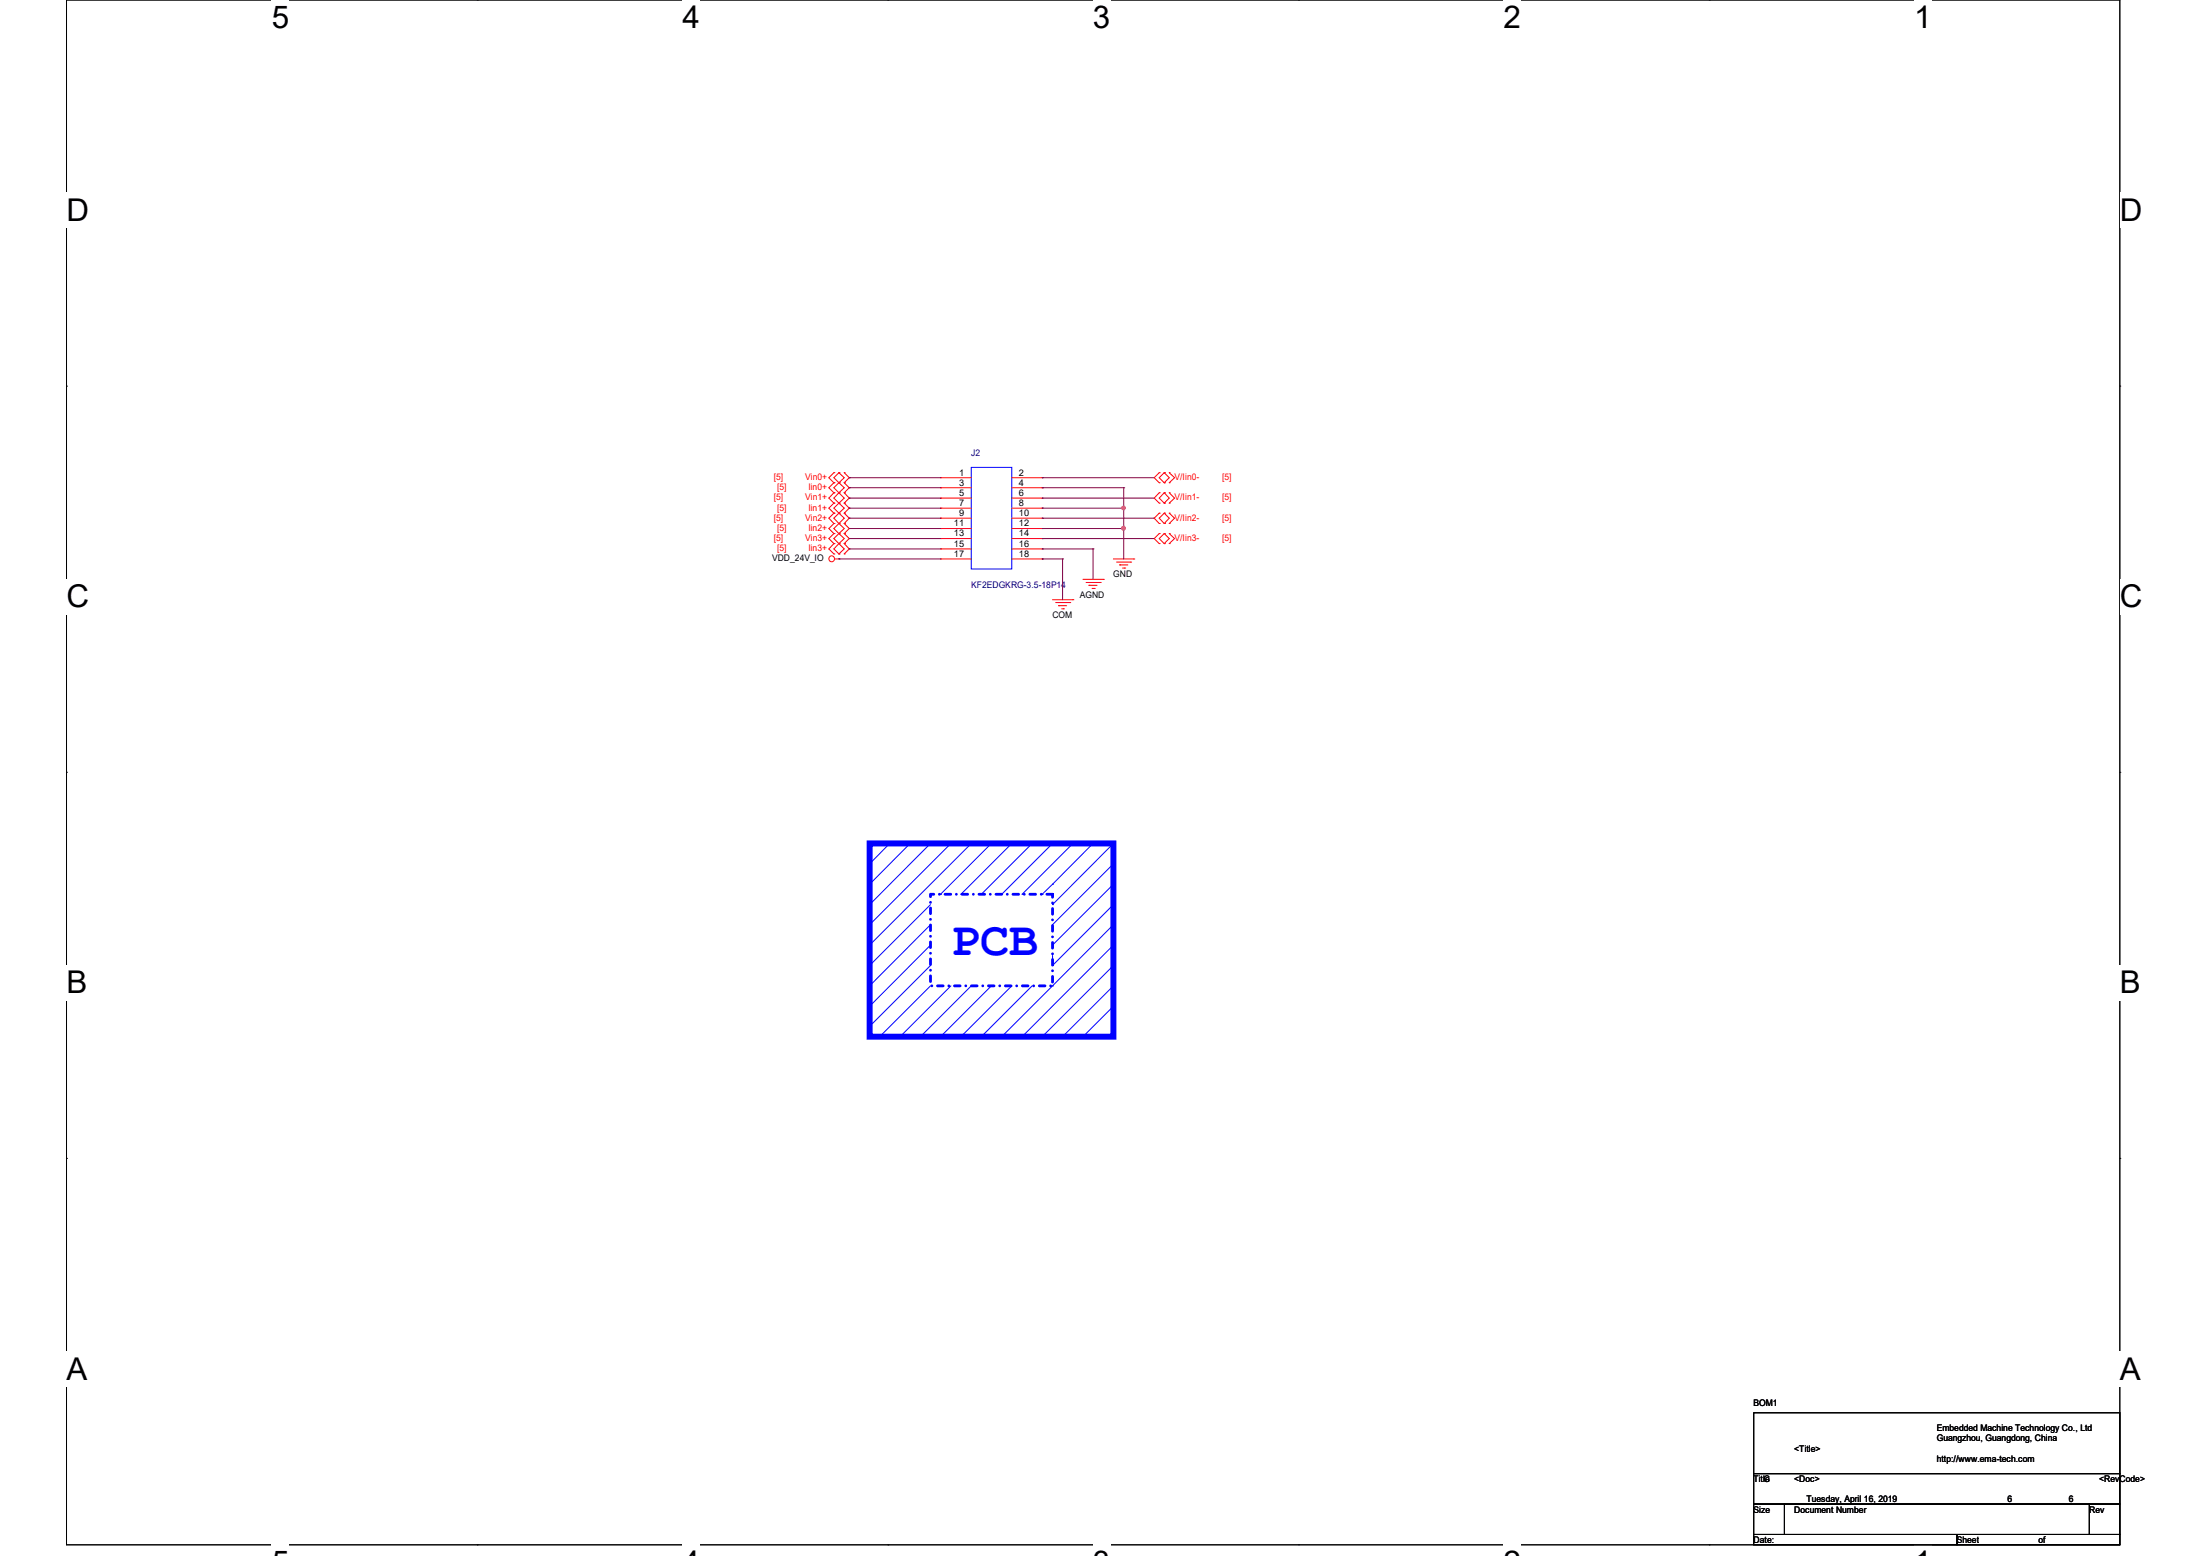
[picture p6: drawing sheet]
<svg xmlns="http://www.w3.org/2000/svg" width="297mm" height="210mm" viewBox="0 0 297 210" stroke-linecap="round" stroke-linejoin="round" font-family="sans-serif">
<path d="M9 0h277v208.5h-277z" fill="none" stroke="#000" stroke-width=".13"/>
<g fill="#fff">
<path d="M36.7 0h2.3v4.7h-2.3z"/>
<path d="M36.7 208.5h2.3v1.5h-2.3z"/>
</g>
<path d="M64.4 0h.1M64.4 208.5h.1" fill="none" stroke="#000" stroke-width=".13"/>
<g fill="#fff">
<path d="M92.1 0h2.3v4.7h-2.3z"/>
<path d="M92.1 208.5h2.3v1.5h-2.3z"/>
</g>
<path d="M119.8 0h.1M119.8 208.5h.1" fill="none" stroke="#000" stroke-width=".13"/>
<g fill="#fff">
<path d="M147.5 0h2.4v4.7h-2.4z"/>
<path d="M147.5 208.5h2.4v1.5h-2.4z"/>
</g>
<path d="M175.2 0h.1M175.2 208.5h.1" fill="none" stroke="#000" stroke-width=".13"/>
<g fill="#fff">
<path d="M202.9 0h2.4v4.7h-2.4z"/>
<path d="M202.9 208.5h2.4v1.5h-2.4z"/>
</g>
<path d="M230.6 0h.1M230.6 208.5h.1" fill="none" stroke="#000" stroke-width=".13"/>
<g fill="#fff">
<path d="M258.3 0h2.4v4.7h-2.4z"/>
<path d="M258.3 208.5h2.4v1.5h-2.4z"/>
<path d="M9 26h3v4.8h-3z"/>
<path d="M286 26h3.1v4.8h-3.1z"/>
<path d="M9 78.1h3v4.8h-3z"/>
<path d="M286 78.1h3.1v4.8h-3.1z"/>
</g>
<path d="M9 52.1h.1M286 52.1h.1" fill="none" stroke="#000" stroke-width=".13"/>
<g fill="#fff">
<path d="M9 130.3h2.8v4.7h-2.8z"/>
<path d="M286 130.3h2.9v4.7h-2.9z"/>
</g>
<path d="M9 104.2h.1M286 104.2h.1" fill="none" stroke="#000" stroke-width=".13"/>
<g fill="#fff">
<path d="M8.9 182.4h2.9v4.7h-2.9z"/>
<path d="M286 182.4h2.9v4.7h-2.9z"/>
</g>
<path d="M9 156.3h.1M286 156.3h.1M236.6 190.7h49.4v8.2h-49.4zM236.6 198.9h49.4v4.1h-49.4zM236.6 203h4.2v4.1h-4.2zM236.6 207.1h27.5v1.4h-27.5zM240.8 203h41.1v4.1h-41.1zM264.1 207.1h21.9v1.4h-21.9zM281.9 203h4.1v4.1h-4.1z" fill="none" stroke="#000" stroke-width=".13"/>
<g fill="none" stroke="#f00" stroke-width=".13">
<path d="M112.5 65.2h.1M112.5 66.5h.1M112.5 63.8h.1M112.5 67.9h.1M112.5 69.3h.1M112.5 70.7h.1M112.5 72h.1M112.5 73.4h.1M112.5 74.8h.1M112.5 67.9l-.7 .7 .7 .7M112.5 65.2l-.7 .6 .7 .7M112.5 63.8l-.7 .7 .7 .7"/>
<path d="M112.5 70.7l-.7 .6 .7 .7M112.5 66.5l-.7 .7 .7 .7M112.5 69.3l-.7 .6 .7 .8M112.5 73.4l-.7 .7 .7 .7M112.5 72l-.7 .7 .7 .7M112.6 75.4h.6M113.2 75.4h.1M113.2 66.5h.1M113.2 65.2h.1M113.2 63.8h.1M113.2 69.3h.1M113.2 67.9h.1"/>
<path d="M113.2 72h.1M113.2 70.7h.1M113.2 74.8h.1M113.2 73.4h.1M113.2 65.2l.7 .6-.7 .7M113.2 65.2l-.7 .6 1.4 1.4-.7 .7M113.2 63.8l.7 .7-.7 .7M113.2 63.8l-.7 .7 .7 .7M113.2 67.9l.7 .7-.7 .7M113.2 67.9l-.7 .7 .7 .7M113.2 66.5l-.7 .7 .7 .7M113.2 70.7l.7 .6-.7 .7"/>
<path d="M113.2 69.3l.7 .6-1.4 1.4 .7 .7M113.2 69.3l-.7 .6 .7 .8M113.2 72l-.7 .7 1.4 1.4-.7 .7M113.2 73.4l-.7 .7 .7 .7M113.2 72l.7 .7-.7 .7M113.9 65.2h.1M113.9 66.5h.1M113.9 63.8h.1M113.9 67.9h.1M113.9 69.3h.1M113.9 70.7h.1M113.9 72h.1"/>
<path d="M113.9 73.4h.1M113.9 74.8h.1M113.9 65.2l.7 .6-.7 .7M113.9 67.9l.7 .7-.7 .7M113.9 63.8l.7 .7-.7 .7M113.9 66.5l.7 .7-.7 .7M113.9 70.7l.7 .6-.7 .7M113.9 69.3l.7 .6-.7 .8M113.9 73.4l.7 .7-.7 .7M113.9 72l.7 .7-.7 .7M126.9 64.5h.1M126.9 65.8h.1"/>
<path d="M126.9 67.2h.1M126.9 68.6h.1M126.9 69.9h.1M126.9 71.3h.1M126.9 72.7h.1M126.9 74.1h.1M126.9 75.4h.1M126.9 75.4h4.2M126.9 64.5h4.2M126.9 65.8h4.2M126.9 67.2h4.2M126.9 68.6h4.2"/>
<path d="M126.9 69.9h4.2M126.9 71.3h4.2M126.9 72.7h4.2M126.9 74.1h4.2M136.5 75.4h4.1M136.5 64.5h4.1M136.5 65.8h4.1M136.5 67.2h4.1M136.5 68.6h4.1M136.5 69.9h4.1M136.5 71.3h4.1M136.5 72.7h4.1"/>
<path d="M136.5 74.1h4.1M140.6 64.5h.1M140.6 65.8h.1M140.6 67.2h.1M140.6 68.6h.1M140.6 69.9h.1M140.6 71.3h.1M140.6 72.7h.1M140.6 74.1h.1M140.6 75.4h.1M146.1 78.2h2.8M146.6 78.6h1.9"/>
<path d="M146.9 79h.1M146.9 79h1.1M147.4 79.4h.3M147.7 79.4h.1M148.5 78.6h.1M148.9 78.2h.1M150.2 75.4h2.8M150.7 75.9h1.9M151.1 76.2h.1M151.1 76.2h1.1M151.5 76.7h.3M151.8 76.7h.1"/>
<path d="M152.6 75.9h.1M153 75.4h.1M156.4 63.8h.1M156.4 65.2h.1M156.4 66.5h.1M156.4 67.9h.1M156.4 69.3h.1M156.4 70.7h.1M156.4 72h.1M156.4 73.4h.1M156.4 63.8l-.7 .7 .7 .7M156.4 66.5l-.7 .7 .7 .7"/>
<path d="M156.4 69.3l-.7 .6 .7 .8M156.4 72l-.7 .7 .7 .7M157.1 65.2h.1M157.1 63.8h.1M157.1 67.9h.1M157.1 66.5h.1M157.1 70.7h.1M157.1 69.3h.1M157.1 73.4h.1M157.1 72h.1M157.1 63.8l-.7 .7 .7 .7M157.1 63.8l.7 .7-.7 .7"/>
<path d="M157.1 66.5l-.7 .7 .7 .7M157.1 66.5l.7 .7-.7 .7M157.1 69.3l-.7 .6 .7 .8M157.1 69.3l.7 .6-.7 .8M157.1 72l-.7 .7 .7 .7M157.1 72l.7 .7-.7 .7M157.8 63.8h.1M157.8 65.2h.1M157.8 66.5h.1M157.8 67.9h.1M157.8 69.3h.1M157.8 70.7h.1"/>
<path d="M157.8 72h.1M157.8 73.4h.1M157.8 66.5l.7 .7-.7 .7M157.8 63.8l.7 .7-.7 .7M157.8 69.3l.7 .6-.7 .8M157.8 72l.7 .7-.7 .7M142 80.9h2.8M142.5 81.3h1.9M142.8 81.7h.1M142.8 81.7h1.1M143.3 82.2h.2M143.5 82.2h.1"/>
<path d="M144.4 81.3h.1M144.8 80.9h.1"/>
<circle cx="112.2" cy="75.4" r=".39"/>
</g>
<path d="M125.6 120.7h16.4v12.4h-16.4z" fill="none" stroke="#00f" stroke-width=".38" stroke-dasharray=".8 .8 0 .8"/>
<path d="M117.3 113.8h32.9v26.1h-32.9z" fill="none" stroke="#00f" stroke-width=".8"/>
<g fill="none" stroke="#00f" stroke-width=".13">
<path d="M131.1 63.1h5.4v13.7h-5.4zM120.1 113.8h.1M120.1 113.8l-2.8 2.8M122.8 113.8h.1M122.8 113.8l-5.5 5.5M125.6 113.8l-8.3 8.3M128.3 113.8l-11 11M131.1 113.8l-13.8 13.8M133.8 113.8l-6.9 6.9M136.5 113.8l-6.8 6.9M139.3 113.8l-6.9 6.9M142 119.3h.1"/>
<path d="M142 113.8l-6.8 6.9M142 119.3l-1.4 1.4M144.8 113.8l-6.9 6.9M147.5 113.8l-5.5 5.5M150.2 116.6h.1M150.2 119.3h.1M150.2 116.6l-8.2 8.2M150.2 119.3l-8.2 8.3M150.2 113.8l-8.2 8.3M117.3 122.1h.1M117.3 124.8h.1M117.3 127.6h.1"/>
<path d="M117.3 130.3h.1M117.3 133.1h.1M117.3 135.8h.1M117.3 138.5h.1M118.7 139.9h.1M121.5 139.9h.1M124.2 139.9h.1M125.6 122.1l-8.3 8.2M125.6 124.8l-8.3 8.3M125.6 127.6l-8.3 8.2M125.6 130.3l-8.3 8.2M125.6 133.1l-6.9 6.8"/>
<path d="M126.9 120.7h.1M126.9 139.9h.1M128.3 133.1l-6.8 6.8M129.7 139.9h.1M129.7 120.7h.1M131.1 133.1l-6.9 6.8M132.4 139.9h.1M132.4 120.7h.1M133.8 133.1l-6.9 6.8M135.2 139.9h.1M135.2 120.7h.1M136.5 133.1l-6.8 6.8"/>
<path d="M137.9 120.7h.1M137.9 139.9h.1M139.3 133.1l-6.9 6.8M140.6 120.7h.1M140.6 139.9h.1M142 122.1h.1M142 130.3h.1M142 133.1h.1M142 133.1l-6.8 6.8M142 128.9v1.4M143.4 139.9h.1M146.1 139.9h.1"/>
<path d="M150.2 122.1l-8.2 8.2M150.2 124.8l-8.2 8.3M150.2 127.6l-12.3 12.3M150.2 130.3l-9.6 9.6M150.2 133.1l-6.8 6.8M150.2 135.8l-4.1 4.1"/>
</g>
<g fill="none" stroke="#800040" stroke-width=".13">
<path d="M113.2 75.4h.1M113.2 75.4h13.7M114.6 64.5h.1M114.6 67.2h.1M114.6 68.6h.1M114.6 69.9h.1M114.6 71.3h.1M114.6 72.7h.1M114.6 74.1h.1M114.6 65.8h.1M114.6 64.5h12.3M114.6 67.2h12.3"/>
<path d="M114.6 68.6h12.3M114.6 69.9h12.3M114.6 72.7h12.3M114.6 71.3h12.3M114.6 74.1h12.3M114.6 65.8h12.3M140.6 67.2h.1M140.6 69.9h.1M140.6 72.7h.1M140.6 65.8h.1M140.6 68.6h.1M140.6 71.3h.1"/>
<path d="M140.6 74.1h.1M140.6 75.4h.1M140.6 64.5h.1M140.6 64.5h15.1M140.6 67.2h15.1M140.6 68.6h11M140.6 69.9h15.1M140.6 72.7h15.1M140.6 71.3h11M140.6 74.1h6.9M140.6 65.8h11M140.6 75.4h2.8"/>
<path d="M143.4 75.4h.1M143.4 75.4v5.5M147.5 74.1h.1M147.5 74.1v4.1M151.6 65.8h.1M151.6 68.6h.1M151.6 71.3h.1M151.6 65.8v9.6"/>
</g>
<g fill="#f0f" stroke="#f0f" stroke-width=".13">
<circle cx="151.6" cy="68.6" r=".24"/>
<circle cx="151.6" cy="71.3" r=".25"/>
</g>
<text font-size="6.6" fill="#00f" x="128.3" y="129">PCB</text>
<g font-size="4.2">
<text x="36.7" y="3.8">5</text>
<text x="92.1" y="3.8">4</text>
<text x="147.5" y="3.8">3</text>
<text x="202.9" y="3.8">2</text>
<text x="258.3" y="3.8">1</text>
<text x="9" y="29.8">D</text>
<text x="286" y="29.8">D</text>
<text x="9" y="82">C</text>
<text x="286" y="82">C</text>
<text x="9" y="134.1">B</text>
<text x="286" y="134.1">B</text>
<text x="9" y="186.2">A</text>
<text x="286" y="186.2">A</text>
</g>
<g font-size="1.2" fill="#f00">
<text x="104.4" y="64.8">[5]</text>
<text x="108.7" y="64.8">Vin0+</text>
<text x="158.5" y="64.8">V/Iin0-</text>
<text x="164.9" y="64.8">[5]</text>
<text x="104.4" y="67.5">[5]</text>
<text x="104.4" y="70.3">[5]</text>
<text x="104.9" y="66.2">[5]</text>
<text x="104.9" y="68.9">[5]</text>
<text x="104.9" y="71.6">[5]</text>
<text x="108.7" y="67.5">Vin1+</text>
<text x="108.7" y="70.3">Vin2+</text>
<text x="109.1" y="66.2">Iin0+</text>
<text x="109.1" y="68.9">Iin1+</text>
<text x="109.1" y="71.6">Iin2+</text>
<text x="158.5" y="67.5">V/Iin1-</text>
<text x="158.5" y="70.3">V/Iin2-</text>
<text x="164.9" y="67.5">[5]</text>
<text x="164.9" y="70.3">[5]</text>
<text x="104.4" y="73">[5]</text>
<text x="104.9" y="74.4">[5]</text>
<text x="108.7" y="73">Vin3+</text>
<text x="109.1" y="74.4">Iin3+</text>
<text x="158.5" y="73">V/Iin3-</text>
<text x="164.9" y="73">[5]</text>
</g>
<g font-size="1.2">
<text x="129.4" y="64.2">1</text>
<text x="129.4" y="65.5">3</text>
<text x="137.5" y="64.2">2</text>
<text x="137.5" y="65.5">4</text>
<text x="128.7" y="71">11</text>
<text x="129.4" y="66.9">5</text>
<text x="129.4" y="68.3">7</text>
<text x="129.4" y="69.6">9</text>
<text x="137.5" y="66.9">6</text>
<text x="137.5" y="68.3">8</text>
<text x="137.5" y="69.6">10</text>
<text x="137.5" y="71">12</text>
<text x="104.2" y="75.8">VDD_24V_IO</text>
<text x="128.7" y="72.4">13</text>
<text x="128.7" y="73.8">15</text>
<text x="128.7" y="75.1">17</text>
<text x="137.5" y="72.4">14</text>
<text x="137.5" y="73.8">16</text>
<text x="137.5" y="75.1">18</text>
<text x="150.2" y="77.9">GND</text>
<text x="142" y="83.4">COM</text>
<text x="145.7" y="80.7">AGND</text>
<text x="236.6" y="189.7">BOM1</text>
<text x="242.1" y="195.9">&lt;Title&gt;</text>
<text x="261.3" y="193.2">Embedded Machine Technology Co., Ltd</text>
<text x="261.3" y="197.3">http://www.ema-tech.com</text>
<text x="261.3" y="194.5">Guangzhou, Guangdong, China</text>
<text x="236.6" y="200">Title</text>
<text x="238" y="200">C</text>
<text x="242.1" y="200">&lt;Doc&gt;</text>
<text x="243.8" y="202.8">Tuesday, April 16, 2019</text>
<text x="270.9" y="202.8">6</text>
<text x="279.2" y="202.8">6</text>
<text x="283.3" y="200">&lt;RevCode&gt;</text>
<text x="236.6" y="204.1">Size</text>
<text x="236.6" y="208.2">Date:</text>
<text x="242.1" y="204.1">Document Number</text>
<text x="264.1" y="208.2">Sheet</text>
<text x="275.1" y="208.2">of</text>
<text x="281.9" y="204.1">Rev</text>
</g>
<g font-size="1.2" fill="#000080">
<text x="131.1" y="61.5">J2</text>
<text x="131.1" y="79.3">KF2EDGKRG-3.5-18P14</text>
</g>
</svg>
